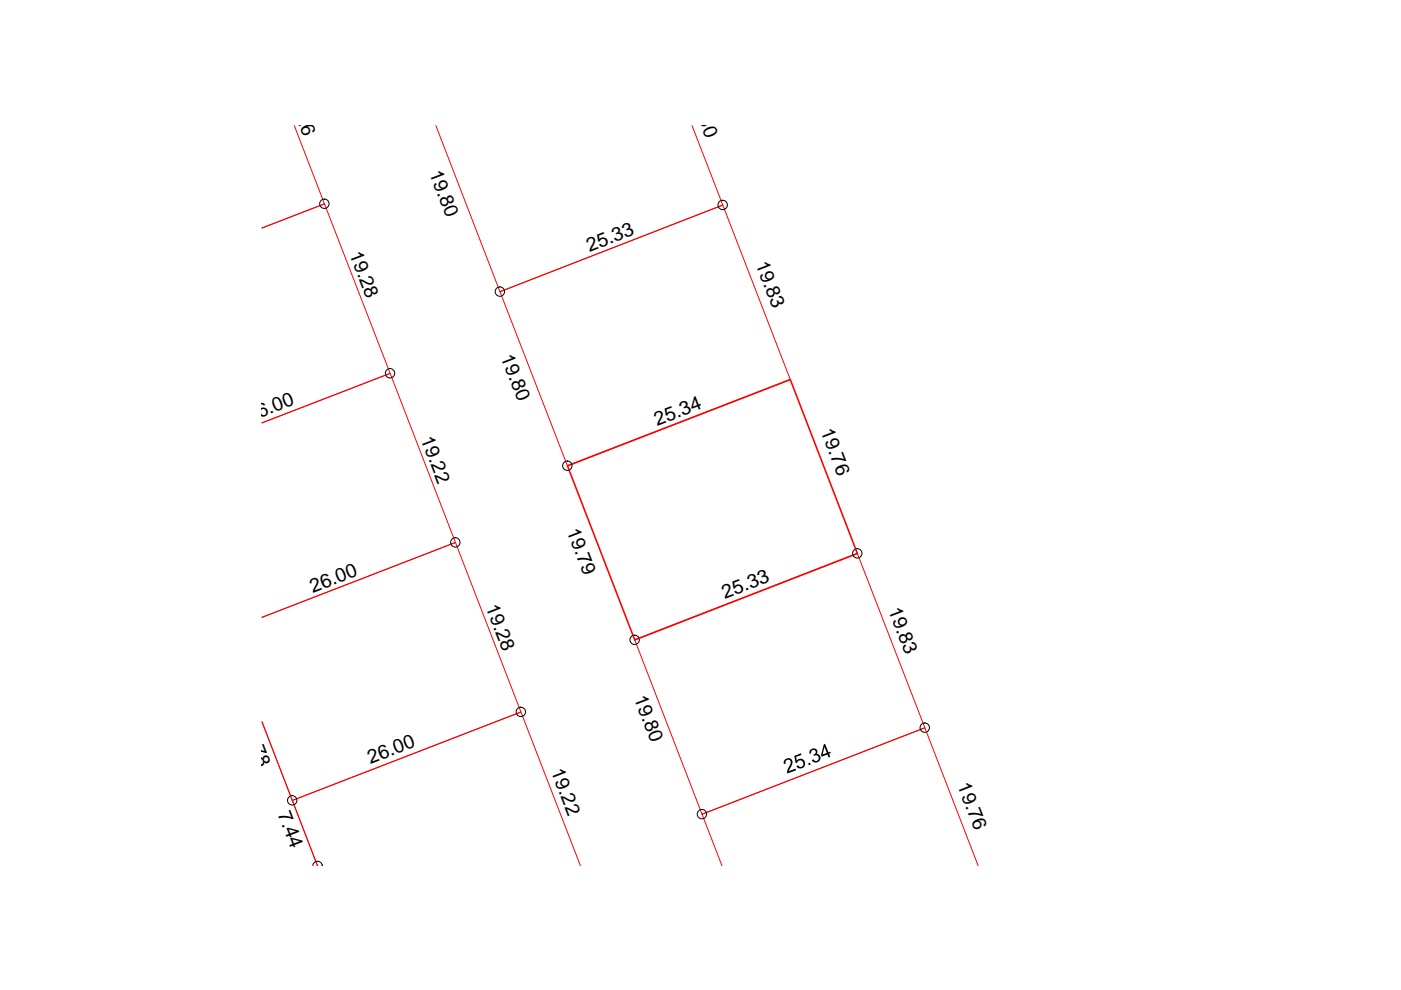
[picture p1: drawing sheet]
<svg xmlns="http://www.w3.org/2000/svg" width="297mm" height="210mm" viewBox="0 0 297 210" stroke-linecap="round" stroke-linejoin="round" font-family="sans-serif">
<path d="M62.4 26.6l6.4 16.6-13.3 5.1 13.3-5.1 13.9 36-27.2 10.5 27.2-10.5 13.9 35.8-41.1 15.9 41.1-15.9 13.8 36-48.4 18.7-6.5-16.7 11.8 30.6M92.4 26.6l13.6 35.2 47.2-18.3-6.5-16.9M106 61.8l47.2-18.3 14.4 37-47.3 18.3zM134.6 135.7l47.2-18.4 14.3 37-47.3 18.3zM67.3 183.6l-5.3-13.9 48.4-18.7 12.7 32.6M67.3 183.6h.1M153.1 183.6l-4.3-11 47.3-18.3 11.3 29.3" fill="none" stroke="#f00" stroke-width=".21"/>
<path d="M120.3 98.8l47.3-18.3 14.2 36.8-47.2 18.4z" fill="none" stroke="#f00" stroke-width=".34"/>
<g fill="none" stroke="#000" stroke-width=".21">
<path d="M66.3 183.6a1 1 0 0 1 1-1 1 1 0 0 1 1 1M68.3 183.6h.1"/>
<circle cx="68.8" cy="43.2" r=".99"/>
<circle cx="153.2" cy="43.5" r=".99"/>
<circle cx="82.7" cy="79.1" r=".99"/>
<circle cx="106" cy="61.8" r=".99"/>
<circle cx="120.3" cy="98.7" r=".99"/>
<circle cx="96.5" cy="115" r=".99"/>
<circle cx="181.8" cy="117.3" r=".99"/>
<circle cx="134.6" cy="135.7" r=".99"/>
<circle cx="110.4" cy="150.9" r=".99"/>
<circle cx="196.1" cy="154.3" r=".99"/>
<circle cx="62" cy="169.7" r=".99"/>
<circle cx="148.8" cy="172.6" r=".99"/>
</g>
<g fill="#000">
<path d="M166.3 161.2l.6-.4 .8 .1 .3 .4v.5l-.7 1.7 1.4-.5 .1 .3-1.9 .7v-.5l.7-1.4v-.7l-.3-.3h-.4l-.4 .4 .1 .4-.4 .1zM168.4 160.3l1.4-.6 .1 .4-1.1 .4 .2 .8 .5-.4h.6l.4 .3 .2 1-.4 .6-.8 .1-.6-.3v-.2l.3-.1 .4 .3 .5-.1 .2-.3v-.5l-.3-.4-.4-.1-.4 .2-.2 .3-.3 .1zM171.4 161.8l.3-.1 .2 .4-.4 .2zM171.7 159l.8-.3h.4l.3 .3 .1 .6-.2 .3 .6 .1 .3 .7-.3 .7-.6 .3h-.4l-.5-.4-.1-.1 .3-.2 .4 .3h.4l.3-.3 .1-.3-.4-.6-.6 .2-.1-.3 .5-.4-.2-.6h-.6l-.2 .4v.3l-.4 .1z"/>
<path d="M174.7 157.8l.2-.1 .7 1.8 .4-.1 .1 .3-.3 .1 .2 .7-.3 .1-.3-.6-1.2 .4-.1-.3zM174.8 158.4l-.4 1.6 .9-.4z"/>
</g>
<g font-size="4.1">
<text x="60.6" y="19.4" transform="rotate(69 60.6 19.4)">19.26</text>
<text x="146" y="19.7" transform="rotate(69 146 19.7)">19.80</text>
<text x="91" y="36.6" transform="rotate(69 91 36.6)">19.80</text>
<text x="74" y="53.8" transform="rotate(69 74 53.8)">19.28</text>
<text x="125" y="53.5" transform="rotate(-21 125 53.5)">25.33</text>
<text x="160.1" y="55.9" transform="rotate(69 160.1 55.9)">19.83</text>
<text x="106.1" y="75.6" transform="rotate(69 106.1 75.6)">19.80</text>
<text x="52.9" y="89.5" transform="rotate(-21 52.9 89.5)">26.00</text>
<text x="89.2" y="93.1" transform="rotate(69 89.2 93.1)">19.22</text>
<text x="139.4" y="90.4" transform="rotate(-21 139.4 90.4)">25.34</text>
<text x="173.9" y="91.4" transform="rotate(69 173.9 91.4)">19.76</text>
<text x="120.1" y="112.6" transform="rotate(69 120.1 112.6)">19.79</text>
<text x="66.3" y="125.6" transform="rotate(-21 66.3 125.6)">26.00</text>
<text x="102.9" y="128.7" transform="rotate(69 102.9 128.7)">19.28</text>
<text x="153.7" y="127" transform="rotate(-21 153.7 127)">25.33</text>
<text x="188.3" y="129.3" transform="rotate(69 188.3 129.3)">19.83</text>
<text x="134.4" y="148" transform="rotate(69 134.4 148)">19.80</text>
<text x="51.1" y="153.3" transform="rotate(69 51.1 153.3)">11.78</text>
<text x="78.6" y="161.9" transform="rotate(-21 78.6 161.9)">26.00</text>
<text x="116.8" y="163.5" transform="rotate(69 116.8 163.5)">19.22</text>
<text x="202.9" y="166.5" transform="rotate(69 202.9 166.5)">19.76</text>
<text x="58.8" y="172.6" transform="rotate(69 58.8 172.6)">7.44</text>
</g>
</svg>
